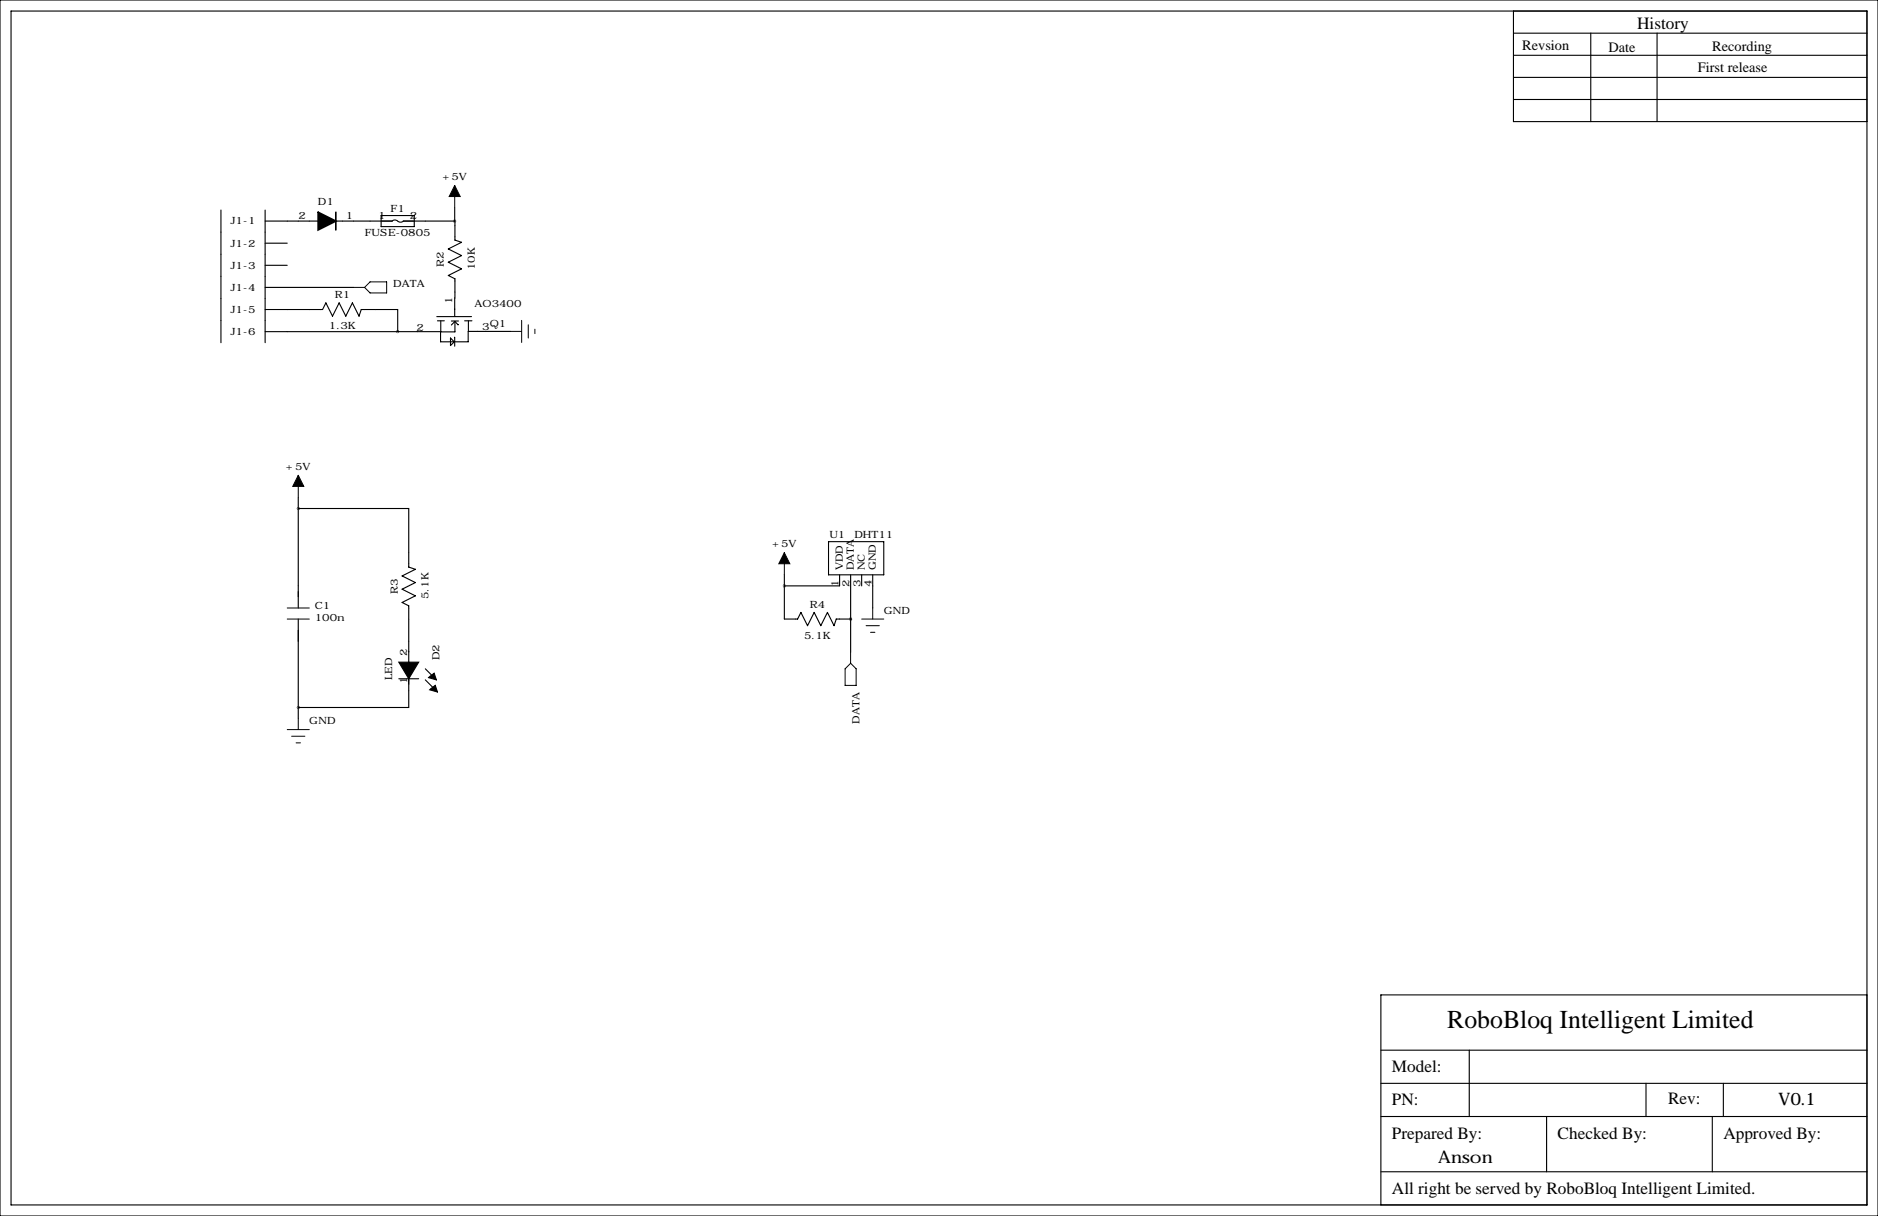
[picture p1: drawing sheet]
<svg xmlns="http://www.w3.org/2000/svg" width="432mm" height="279mm" viewBox="0 0 432 279" stroke-linecap="round" stroke-linejoin="round" font-family="sans-serif">
<g fill="none" stroke="#000" stroke-width=".25">
<path d="M0 0h431.8v279.4h-431.8zM2.5 2.5h426.8v274.4h-426.8zM348 17.8h81.3M348 12.7h81.3M348 7.6h81.3M348 2.5v25.4h81.3M365.8 7.6v20.3M381 7.6v20.3M348 22.9h81.3M50.8 48.3v30.4M61 48.3v30.4M61 50.8h12.2"/>
<path d="M61 55.9h5M77.2 50.8h13M87.6 49.5h7.6v2.6h-7.6zM90.1 50.8a.97 .97 0 0 1 1.3 0M90.2 50.8h.1M104.5 50.8h-11.8a.97 .97 0 0 1-1.2 0M104.5 50.8l.1 4.4 1.5 .5-3 1.5 3 1.5-3 1.5 3 1.6-3 1.5 1.5 .8-.1 8.6M104.5 47.7v3.1M61 71.1h13.2l.7-1.5 1.6 3 1.5-3 1.5 3 1.5-3 1.5 3 .6-1.5h8.3v5.1M61 61h5M61 66h20.3M61 76.2h40.3"/>
<path d="M100.4 72.7h8M100.6 73.7h1.6M101.3 73.7v2.6h3.3v-2.5M103.6 77.7l.8 .8-.8 .9zM103.8 73.8h1.6M104.5 77.5v2.1M104.5 71h.1M105.4 74.6l-.8-.7-.8 .8M106.8 73.7h1.7M107.6 76.1v2.4h-6.3v-2.2M107.7 73.7v2.4h9.7M68.6 116.8h25.4v13.5l1.5 .5-3 1.5 3 1.6-3 1.5 3 1.5-3 1.5 1.5 .8v23.4h-25.4"/>
<path d="M68.6 114.3v25.4M180.3 132.1v10.1h3.1l.7-1.5 1.6 3.1 1.5-3.1 1.5 3.1 1.5-3.1 1.6 3.1 .5-1.6h3.3M190.5 124.5h12.7v7.6h-12.7zM193 132.1v2.5h-12.7M195.6 132.1v17.8M198.1 132.1v2.5M200.7 132.1v7.6M68.6 142.2v22.9M91.7 156h4.6M97.8 153.7l2.5 2.5M97.8 156.2l2.5 2.6M195.6 142.2h.1"/>
<path d="M429.3 228.6h-111.8v48.3M317.5 256.5h111.8M317.5 248.9h111.8M317.5 241.3h111.8M337.8 241.3v15.2M355.6 256.5v12.7M378.5 248.9v7.6M393.7 256.5v12.7M396.2 248.9v7.6M317.5 269.2h111.8"/>
</g>
<path d="M73.2 48.8l4 2-4 2z" fill="#000" stroke="#000" stroke-width=".38"/>
<path d="M77.2 48.8v4" fill="none" stroke="#000" stroke-width=".38"/>
<g fill="none" stroke="#000" stroke-width=".23">
<path d="M104.5 42.6v5.1M81.3 66h2.5M85.1 64.8h3.8v2.5h-3.8l-1.3-1.3zM117.4 76.1h2.5M119.9 73.6v5.1M121.5 74.6v3.1M123 75.6v1.1M68.6 109.2v5.1M66 139.7h5.1M180.3 127v5.1M200.7 139.7v2.5M66 142.2h5.1"/>
<path d="M194.3 153.7l1.3-1.3 1.2 1.3v3.8h-2.5zM195.6 149.9v2.5M198.1 142.2h5.1M199.1 143.8h3.1M200.2 145.3h1M66 167.6h5.1M67.1 169.2h3M68.1 170.7h1M68.6 165.1v2.5"/>
</g>
<path d="M91.7 152.1h2.3v3.9zM94 152.1h2.3l-2.3 3.9zM98.6 155.7l1.2-1 .5 1.5zM98.8 158.5l1.3-1 .5 1.5z" fill="#000" stroke="#000" stroke-width=".25"/>
<path d="M104.5 42.6l1.3 2.6h-2.5zM68.6 109.2l1.2 2.6h-2.5zM180.3 127l1.3 2.5h-2.5z" fill="#000" stroke="#000" stroke-width=".23"/>
<path d="M104.5 50.8a.05 .05 0 0 0 .1 0 .05 .05 0 0 0-.1 0zM180.3 134.6a.05 .05 0 0 0 .1 0 .05 .05 0 0 0-.1 0zM91.4 76.2a.05 .05 0 0 0 .1 0 .05 .05 0 0 0-.1 0z" fill="#000" stroke="#000" stroke-width=".63"/>
<text font-size="5.9" x="332.7" y="236.2">RoboBloq Intelligent Limited</text>
<g font-size="4">
<text x="376.4" y="6.6">History</text>
<text x="320" y="246.4">Model:</text>
<text x="320" y="254">PN:</text>
<text x="383.5" y="253.7">Rev:</text>
<text x="408.9" y="254">V0.1</text>
<text x="320" y="261.6">Prepared By:</text>
<text x="358.1" y="261.6">Checked By:</text>
<text x="396.2" y="261.6">Approved By:</text>
<text x="330.7" y="267.2">Anson</text>
<text x="320" y="274.3">All right be served by RoboBloq Intelligent Limited.</text>
</g>
<g font-size="3.3">
<text x="350" y="11.4">Revsion</text>
<text x="369.8" y="11.9">Date</text>
<text x="393.7" y="11.7">Recording</text>
<text x="390.4" y="16.5">First release</text>
</g>
<g font-size="2.3">
<text x="101.7" y="41.4">+5V</text>
<text x="73.1" y="47">D1</text>
<text x="53" y="51.6">J1-1</text>
<text x="68.6" y="50.3">2</text>
<text x="79.5" y="50.3">1</text>
<text x="86.9" y="50.3">1</text>
<text x="89.8" y="48.8">F1</text>
<text x="94.2" y="50.3">2</text>
<text x="53" y="56.6">J1-2</text>
<text x="83.9" y="54.3">FUSE-0805</text>
<text x="53" y="61.7">J1-3</text>
<text x="102.1" y="61.3" transform="rotate(-90 102.1 61.3)">R2</text>
<text x="109.2" y="62.1" transform="rotate(-90 109.2 62.1)">10K</text>
<text x="53" y="66.8">J1-4</text>
<text x="53" y="71.9">J1-5</text>
<text x="77" y="68.6">R1</text>
<text x="90.4" y="66">DATA</text>
<text x="104" y="69.8" transform="rotate(-90 104 69.8)">1</text>
<text x="109.1" y="70.6">AO3400</text>
<text x="53" y="77">J1-6</text>
<text x="75.6" y="75.7">1.3K</text>
<text x="95.8" y="75.9">2</text>
<text x="110.8" y="75.9">3</text>
<text x="112.6" y="75.1">Q1</text>
<text x="65.7" y="107.9">+5V</text>
<text x="177.5" y="125.7">+5V</text>
<text x="190.7" y="123.7">U1</text>
<text x="196.4" y="123.7">DHT11</text>
<text x="193.8" y="131.1" transform="rotate(-90 193.8 131.1)">VDD</text>
<text x="196.3" y="131.1" transform="rotate(-90 196.3 131.1)">DATA</text>
<text x="198.9" y="131.1" transform="rotate(-90 198.9 131.1)">NC</text>
<text x="201.4" y="131.1" transform="rotate(-90 201.4 131.1)">GND</text>
<text x="91.4" y="136.4" transform="rotate(-90 91.4 136.4)">R3</text>
<text x="98.5" y="137.7" transform="rotate(-90 98.5 137.7)">5.1K</text>
<text x="192.8" y="134.8" transform="rotate(-90 192.8 134.8)">1</text>
<text x="195.3" y="134.8" transform="rotate(-90 195.3 134.8)">2</text>
<text x="197.9" y="134.8" transform="rotate(-90 197.9 134.8)">3</text>
<text x="200.4" y="134.8" transform="rotate(-90 200.4 134.8)">4</text>
<text x="72.4" y="140">C1</text>
<text x="72.4" y="142.7">100n</text>
<text x="186.2" y="139.7">R4</text>
<text x="203.2" y="141">GND</text>
<text x="184.9" y="146.8">5.1K</text>
<text x="93.6" y="150.6" transform="rotate(-90 93.6 150.6)">2</text>
<text x="101.1" y="151.7" transform="rotate(-90 101.1 151.7)">D2</text>
<text x="90.2" y="156.2" transform="rotate(-90 90.2 156.2)">LED</text>
<text x="93.6" y="157.2" transform="rotate(-90 93.6 157.2)">1</text>
<text x="71.1" y="166.4">GND</text>
<text x="197.6" y="166.2" transform="rotate(-90 197.6 166.2)">DATA</text>
</g>
</svg>
